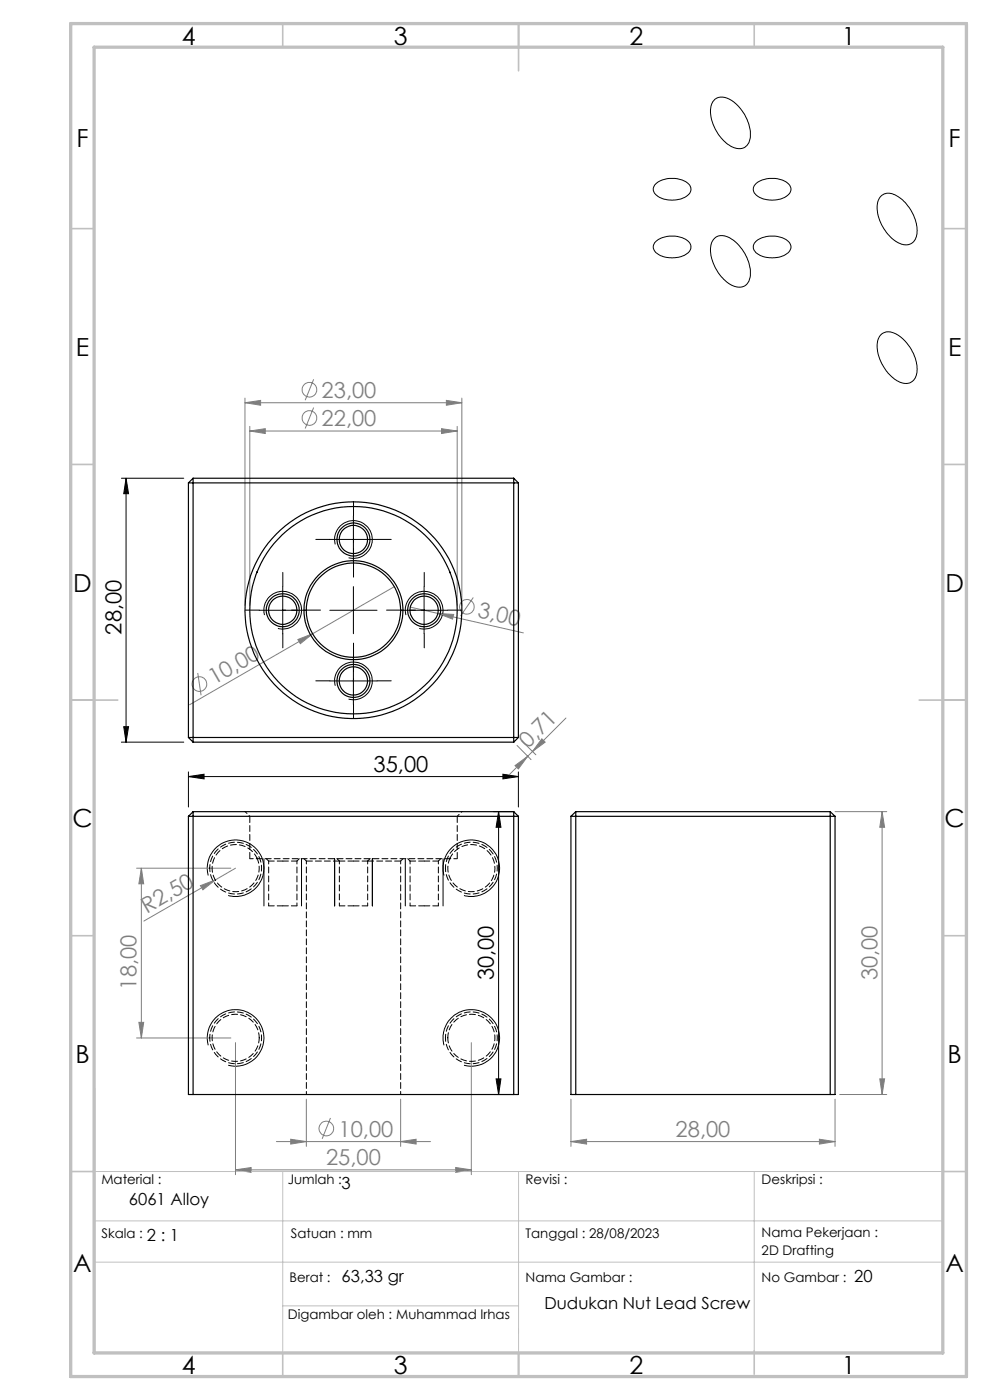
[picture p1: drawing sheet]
<svg xmlns="http://www.w3.org/2000/svg" width="210mm" height="297mm" viewBox="0 0 210 297" stroke-linecap="round" stroke-linejoin="round" font-family="sans-serif">
<g fill="none" stroke="#808080" stroke-width=".21">
<path d="M52 85.4l3.3-.5v1.1zM52 84.5v43.9M52 85.4h46M53 91.4l3.3-.5v1.1zM53 90.4v38M53 91.4h44M66.5 86.5l-1.8 4.4M66.5 80.5l-1.8 4.4M93.7 90.9l3.3 .5-3.3 .6zM94.7 84.9l3.3 .5-3.3 .6zM97 90.4v38M98 84.5v43.9"/>
<path d="M63.2 135.7l3.1-1.3-2.6 2.2zM66.3 134.4l-26.1 15.1M83.6 124.5l-17.3 9.9M87 128.8l24 5.5M92.9 130.1l3.3 .2-.2 1zM100.4 126.7l-2.7 4M41.9 142.8l.8 4.7M109.7 158.1l2.9 3M110.7 157.2l3 2.9M114.9 156.7l.7 .7-2.6 2zM120.1 152.3l-12.6 12.6M109.3 162.4l2.6-2-1.9 2.7z"/>
<path d="M177.1 172.2h11M187.1 172.2v60M187.1 172.2l.5 3.3h-1zM29 184.2h20M30 184.2l.5 3.3h-1zM30 184.2v36M42.5 187.9l3.1-1.2-2.6 2.1zM45.6 186.7l-15.1 8.7M50 184.2l-4.4 2.5M29.5 216.9h1l-.5 3.3zM29 220.2h20M50 221.2v28"/>
<path d="M65 233.2v10M70.1 237.2l-1.8 4.4M85 233.2v10M100 221.2v28M121.1 233.2v10M177.1 233.2v10M178.1 232.2h10M186.6 228.9h1l-.5 3.3zM50 248.2l3.3-.5v1zM50 248.2h50M58.6 242.2h32.7M61.7 241.7l3.3 .5-3.3 .5z"/>
<path d="M85 242.2l3.3-.5v1zM96.7 247.7l3.3 .5-3.3 .5zM121.1 242.2l3.3-.5v1zM121.1 242.2h56M173.8 241.7l3.3 .5-3.3 .5z"/>
<circle cx="65.7" cy="88.7" r="1.55"/>
<circle cx="65.7" cy="82.7" r="1.55"/>
<circle cx="99" cy="128.7" r="1.55"/>
<circle cx="42.3" cy="145.1" r="1.55"/>
<circle cx="69.2" cy="239.4" r="1.56"/>
</g>
<g fill="none" stroke="#000" stroke-width=".21">
<path d="M139.2 38.9a5.7 5.7 0 0 1 7 .3 1.78 1.78 0 0 1-1 2.7 5.8 5.8 0 0 1-6.3-.8l-.1-.1a1.47 1.47 0 0 1 .4-2.1zM151.6 21.2a3 3 0 0 1 3.8 .3 8.9 8.9 0 0 1 3.7 8.1 2.44 2.44 0 0 1-3.9 1.5 9 9 0 0 1-4.4-8.6l.4-.8zM160.3 39a5.6 5.6 0 0 1 7.2 .3 1.85 1.85 0 0 1-1.3 2.7 5.5 5.5 0 0 1-6.2-1l-.1-.2a1.52 1.52 0 0 1 .4-1.8zM138.9 51.4a5.6 5.6 0 0 1 7.3 0 1.78 1.78 0 0 1-1 2.7 5.8 5.8 0 0 1-6.3-.8 1.46 1.46 0 0 1 0-1.9zM151.4 50.7a2.74 2.74 0 0 1 3.8 0 8.8 8.8 0 0 1 3.9 8.3 2.45 2.45 0 0 1-3.9 1.5 9 9 0 0 1-4.4-8.5zM160.3 51.3a5.6 5.6 0 0 1 7.2 .3 1.8 1.8 0 0 1-1.1 2.5 6 6 0 0 1-6.1-.6l-.1-.2a1.41 1.41 0 0 1 .1-2zM186.8 41.7a2.74 2.74 0 0 1 3.7 0 8.8 8.8 0 0 1 3.9 8.5 2.45 2.45 0 0 1-3.9 1.3 8.8 8.8 0 0 1-4.3-8.8zM186.8 71.1a2.74 2.74 0 0 1 3.7 0 8.8 8.8 0 0 1 3.9 8.5 2.41 2.41 0 0 1-3.9 1.3 8.8 8.8 0 0 1-4.3-8.8zM25.8 101.5h13.2M26.7 101.5l.6 3.2h-1.1zM26.7 101.5v55.9M70 114.4h10"/>
<path d="M71.1 115.5a4 4 0 0 1 3.5-5 4 4 0 0 1 4.4 4.3 4 4 0 0 1-5.1 3.5M75 109.5v9.9M55 129.5h10M56.1 130.5a4 4 0 0 1 3.5-5.1 4 4 0 0 1 4.3 4.4 4 4 0 0 1-5 3.5M60 124.5v9.9M70 129.5h10M75 124.5v9.9M75 139.4v10.1M85 129.5h10M86.1 130.5a4 4 0 0 1 3.5-5 4 4 0 0 1 4.4 4.3 4 4 0 0 1-5.1 3.5M90 124.5v9.9M25.8 157.4h13.2"/>
<path d="M26.2 154.2h1.1l-.6 3.2zM70 144.5h10M71.1 145.5a4 4 0 0 1 3.5-5 4 4 0 0 1 4.3 4.3 4 4 0 0 1-5 3.5M40 164.7l3.3-.5v1zM40 163.8v7.4M40 164.7h70M104.7 172.2h4.3M105.8 172.2l.5 3.3h-1.1zM105.8 172.2v60M106.7 164.2l3.3 .5-3.3 .5zM110 163.8v7.4M44.2 185.7a6 6 0 0 1 5.2-7.5 6 6 0 0 1 6.5 6.5 6 6 0 0 1-7.5 5.3"/>
<path d="M56 182.2v10M64 182.2v10M71 182.2v10M79 182.2v10M86 182.2v10M94 182.2v10M94.2 185.7a6 6 0 0 1 5.3-7.5 6 6 0 0 1 6.4 6.5 6 6 0 0 1-7.5 5.3M44.2 221.8a6 6 0 0 1 5.2-7.6 6 6 0 0 1 6.6 6.5 6 6 0 0 1-7.6 5.3M94.2 221.8a6 6 0 0 1 5.3-7.6 6 6 0 0 1 6.5 6.5 6 6 0 0 1-7.6 5.3M104.7 232.2h4.3M105.2 228.9h1.1l-.5 3.3z"/>
</g>
<path d="M20 259h180M20 248.5h180v38.5h-180zM60 248.5v38.5M110 248.5v38.5M160 248.5v38.1M20 267.8h180M60 277h50" fill="none" stroke="#c0c0c0" stroke-width=".21"/>
<g fill="none" stroke="#c0c0c0" stroke-width=".35">
<path d="M60 5v5M110 5v10M160 5v5M15 48.5h5M200 48.5h5M15 98.5h5M200 98.5h5M15 148.5h10M195 148.5h10M15 198.5h5M200 198.5h5M15 248.5h5"/>
<path d="M200 248.5h5M60 287v5M110 287v5M160 286.6v4.9"/>
</g>
<path d="M20 231v56" fill="none" stroke="#c0c0c0" stroke-width=".5"/>
<path d="M15 5h190v287h-190zM20 10h180v277h-180z" fill="none" stroke="#c0c0c0" stroke-width=".7"/>
<path d="M75 119.4v-5M65 129.4h-5M75 139.4v5M85 129.4h5" fill="none" stroke="#000" stroke-width=".21" stroke-dasharray="15.2 1.3 1.3 1.3" stroke-dashoffset="14.6"/>
<g fill="none" stroke="#000" stroke-width=".21" stroke-dasharray="15.2 1.3 1.3 1.3">
<path d="M70 114.4h-3M75 109.4v-3M75 119.4v3M80 114.4h3M55 129.4h-3M60 124.4v-3M60 134.4v3M65 129.4h3M75 139.4v-3M85 129.4h-3M90 124.4v-3M90 134.4v3"/>
<path d="M95 129.4h3M70 144.4h-3M75 149.4v3M80 144.4h3"/>
</g>
<g fill="#000">
<path d="M105.8 172.2l.5 3.3h-1.1zM105.2 228.9h1.1l-.5 3.3zM26.7 101.5l.6 3.2h-1.1zM26.2 154.2h1.1l-.6 3.2z"/>
<path d="M106.7 164.2l3.3 .5-3.3 .5zM40 164.7l3.3-.5v1z"/>
</g>
<g fill="#808080">
<path d="M42.5 187.9l3.1-1.2-2.6 2.1z"/>
<path d="M63.2 135.7l3.1-1.3-2.6 2.2z"/>
<path d="M92.9 130.1l3.3 .2-.2 1z"/>
<path d="M61.7 241.7l3.3 .5-3.3 .5zM85 242.2l3.3-.5v1zM121.1 242.2l3.3-.5v1zM173.8 241.7l3.3 .5-3.3 .5zM53 91.4l3.3-.5v1.1zM93.7 90.9l3.3 .5-3.3 .6zM52 85.4l3.3-.5v1.1zM94.7 84.9l3.3 .5-3.3 .6z"/>
<path d="M50 248.2l3.3-.5v1zM96.7 247.7l3.3 .5-3.3 .5z"/>
<path d="M109.3 162.4l2.6-2-1.9 2.7zM114.9 156.7l.7 .7-2.6 2z"/>
<path d="M186.6 228.9h1l-.5 3.3zM187.1 172.2l.5 3.3h-1z"/>
<path d="M30 184.2l.5 3.3h-1zM29.5 216.9h1l-.5 3.3z"/>
</g>
<g fill="none" stroke="#000" stroke-width=".25">
<path d="M40 102.4v54.1M40 102.4h70M41 101.5v55.9M41 101.5l-1 .9M41 101.5h68M109 101.5v55.9M109 101.5l1 .9M110 102.4v54.1M54.5 121.2v.3M95.4 121.2l.1 .3M40 156.5h70M40 156.5l1 .9"/>
<path d="M41 157.4h68M110 156.5l-1 .9M40 173.2v59h70v-59M40 173.2h70M41 172.2v60M41 172.2l-1 1M41 172.2h68M109 172.2v60M109 172.2l1 1M121.1 173.2h56M121.1 173.2v59h56v-59M122.1 172.2h54"/>
<path d="M122.1 172.2v60M122.1 172.2l-1 1M176.1 172.2v60M176.1 172.2l1 1"/>
<circle cx="75" cy="114.4" r="3"/>
<circle cx="75" cy="114.5" r="3.5"/>
<circle cx="60" cy="129.5" r="3"/>
<circle cx="60" cy="129.5" r="3.5"/>
<circle cx="75" cy="129.4" r="22"/>
<circle cx="75" cy="129.4" r="10.5"/>
<circle cx="75" cy="129.4" r="10"/>
<circle cx="75" cy="129.5" r="23"/>
<circle cx="90" cy="129.5" r="3.5"/>
<circle cx="90" cy="129.5" r="3"/>
<circle cx="75" cy="144.5" r="3"/>
<circle cx="75" cy="144.4" r="3.5"/>
</g>
<path d="M54.5 182l.1 .2M54.5 182v.2M65 182.7h7M78 182.7h7M95.4 182.2l.1-.2M95.5 182v.2" fill="none" stroke="#000" stroke-width=".21" stroke-dasharray="1.3 .6"/>
<path d="M44.5 184.2a5.5 5.5 0 0 0 8.1 4.8 5.5 5.5 0 0 0 .5-9.4 5.5 5.5 0 0 0-8.6 3.9v.7M53 182.2h44M94.5 184.2a5.5 5.5 0 0 0 8.1 4.8 5.5 5.5 0 0 0 .5-9.4 5.5 5.5 0 0 0-8.6 3.9v.7M44.5 220.2a5.5 5.5 0 0 0 8.1 4.8 5.5 5.5 0 0 0 .5-9.4 5.5 5.5 0 0 0-8.6 3.9v.7M94.5 220.2a5.5 5.5 0 0 0 8.1 4.8 5.5 5.5 0 0 0 .5-9.4 5.5 5.5 0 0 0-8.6 3.9v.7" fill="none" stroke="#000" stroke-width=".21" stroke-dasharray="1.3 .6" stroke-dashoffset=".5"/>
<path d="M57 182.7h3M57 192.2h3M60 182.7h3M60 192.2h3M72 182.7h3M72 192.2h3M75 182.7h3M75 192.2h3M87 182.7h3M87 192.2h3M90 182.7h3M90 192.2h3" fill="none" stroke="#000" stroke-width=".21" stroke-dasharray="1.3 .6" stroke-dashoffset=".1"/>
<path d="M54.6 182.2a5 5 0 0 1-4.9 7 5 5 0 0 1-4-7.6 5 5 0 0 1 8.5-.1l.3 .5M95.5 182a5 5 0 0 1 8.5-.9 5 5 0 0 1-3.1 8 5 5 0 0 1-5.7-6.4l.2-.5" fill="none" stroke="#000" stroke-width=".21" stroke-dasharray="1.3 .6" stroke-dashoffset=".3"/>
<path d="M55 220.2a5 5 0 0 1-7.3 4.4 5 5 0 0 1-.6-8.5 5 5 0 0 1 7.9 3.5v.6M95 220.2a5 5 0 0 1 7.3-4.5 5 5 0 0 1 .5 8.6 5 5 0 0 1-7.8-3.5v-.6" fill="none" stroke="#000" stroke-width=".21" stroke-dasharray="1.3 .6" stroke-dashoffset=".2"/>
<path d="M52 172.2l1 1M97 173.2l1-1M65 182.7v49.5M85 232.2v-49.5" fill="none" stroke="#000" stroke-width=".21" stroke-dasharray="1.3 .6" stroke-dashoffset=".7"/>
<path d="M53 173.2v9M97 182.2v-9" fill="none" stroke="#000" stroke-width=".21" stroke-dasharray="1.3 .6" stroke-dashoffset="-.1"/>
<path d="M56.5 182.2l.5 .5M63 182.7l.5-.5M64.5 182.2l.5 .5M71.5 182.2l.5 .5M78 182.7l.5-.5M85 182.7l.5-.5M86.5 182.2l.5 .5M93 182.7l.5-.5" fill="none" stroke="#000" stroke-width=".21" stroke-dasharray="1.3 .6" stroke-dashoffset=".4"/>
<path d="M57 182.7v9.5M63 192.2v-9.5M72 182.7v9.5M78 192.2v-9.5M87 182.7v9.5M93 192.2v-9.5" fill="none" stroke="#000" stroke-width=".21" stroke-dasharray="1.3 .6" stroke-dashoffset=".6"/>
<g font-size="5.3">
<text x="38.5" y="9.5">4</text>
<text x="83.5" y="9.5">3</text>
<text x="133.6" y="9.5">2</text>
<text x="178.6" y="9.5">1</text>
<text x="16.2" y="31.3">F</text>
<text x="201.2" y="31.3">F</text>
<text x="16.1" y="75.5">E</text>
<text x="201.1" y="75.5">E</text>
<text x="15.5" y="125.5">D</text>
<text x="200.5" y="125.5">D</text>
<text x="15.4" y="175.5">C</text>
<text x="200.4" y="175.5">C</text>
<text x="16" y="225.5">B</text>
<text x="201" y="225.5">B</text>
<text x="15.5" y="269.8">A</text>
<text x="200.5" y="269.8">A</text>
<text x="38.5" y="291.5">4</text>
<text x="83.5" y="291.5">3</text>
<text x="133.6" y="291.5">2</text>
<text x="178.6" y="291.5">1</text>
</g>
<g font-size="4.7" fill="#808080">
<text x="68.2" y="84.4">23,00</text>
<text x="68.2" y="90.4">22,00</text>
<text x="101.2" y="131" transform="rotate(13 101.2 131)">3,00</text>
<text x="45.4" y="145.3" transform="rotate(-30 45.4 145.3)">10,00</text>
<text x="112" y="158.9" transform="rotate(-45 112 158.9)">0,71</text>
<text x="31.2" y="193.9" transform="rotate(-30 31.2 193.9)">R2,50</text>
<text x="29" y="210" transform="rotate(-90 29 210)">18,00</text>
<text x="186.1" y="208" transform="rotate(-90 186.1 208)">30,00</text>
<text x="71.8" y="241.1">10,00</text>
<text x="143.3" y="241.2">28,00</text>
<text x="69.2" y="247.2">25,00</text>
</g>
<g font-size="4.7">
<text x="25.8" y="134.6" transform="rotate(-90 25.8 134.6)">28,00</text>
<text x="79.2" y="163.7">35,00</text>
<text x="104.8" y="208" transform="rotate(-90 104.8 208)">30,00</text>
</g>
<g font-size="3.5">
<text x="27.3" y="255.5">6061 Alloy</text>
<text x="72.5" y="252.3">3</text>
<text x="31.2" y="263.3">2 : 1</text>
<text x="72.5" y="271.9">63,33 gr</text>
<text x="181.2" y="271.9">20</text>
<text x="115.5" y="277.6">Dudukan Nut Lead Screw</text>
</g>
<g font-size="2.8">
<text x="21.5" y="251.2">Material :</text>
<text x="61" y="251.2">Jumlah :</text>
<text x="111.5" y="251.2">Revisi :</text>
<text x="161.6" y="251.2">Deskripsi :</text>
<text x="21.5" y="262.7">Skala :</text>
<text x="61.7" y="262.7">Satuan : mm</text>
<text x="111.5" y="262.7">Tanggal : 28/08/2023</text>
<text x="161.6" y="262.4">Nama Pekerjaan :</text>
<text x="161.6" y="266.3">2D Drafting</text>
<text x="61.4" y="272">Berat :</text>
<text x="111.5" y="272">Nama Gambar :</text>
<text x="161.6" y="272">No Gambar :</text>
<text x="61.1" y="279.9">Digambar oleh : Muhammad Irhas</text>
</g>
</svg>
